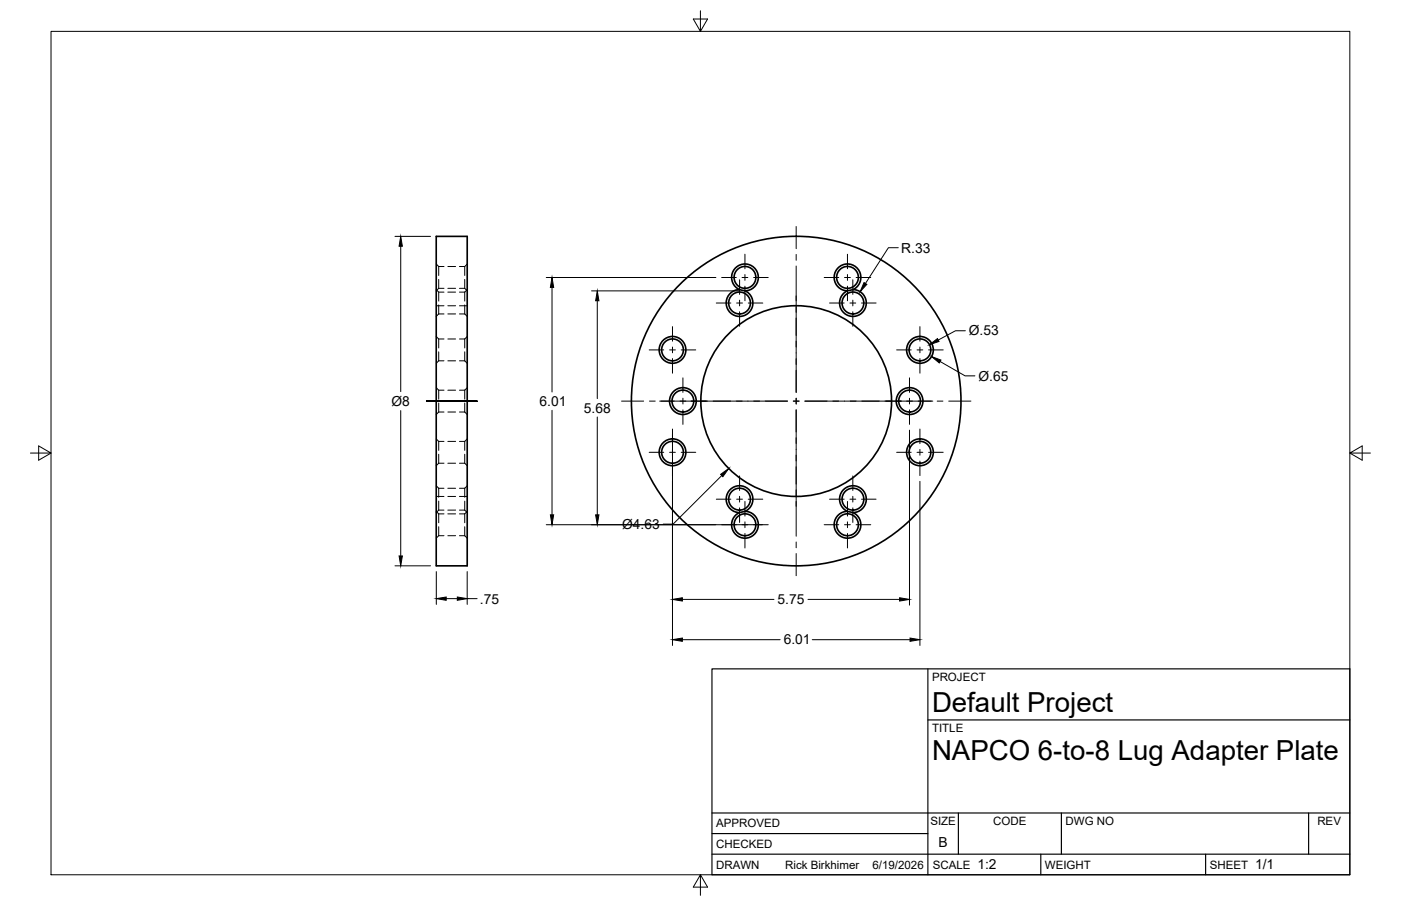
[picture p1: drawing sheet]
<svg xmlns="http://www.w3.org/2000/svg" width="432mm" height="279mm" viewBox="0 0 432 279" stroke-linecap="round" stroke-linejoin="round" font-family="sans-serif">
<!-- layer: Visible -->
<g fill="none" stroke="#000" stroke-width=".51">
<path d="M134.5 72.9h9.5v101.6h-9.5zM227.9 89.3a4.1 4.1 0 0 0-3.8 5.7 4.1 4.1 0 0 0 6.7 1.4 4.1 4.1 0 0 0-1.2-6.7M227.9 89.3l1.7 .4M227.9 89.3a4.1 4.1 0 0 1-1.2-6.7 4.1 4.1 0 0 1 6.7 1.4 4.1 4.1 0 0 1-3.8 5.7M258.4 82.5a4.1 4.1 0 0 1 6.2 .8 4.1 4.1 0 0 1-1.7 6 4.1 4.1 0 0 1 3.8 5.7 4.1 4.1 0 0 1-6.7 1.4 4.1 4.1 0 0 1 1.2-6.7 4.1 4.1 0 0 1-3.8-2.6 4.1 4.1 0 0 1 1-4.6zM262.9 89.3l-1.7 .4M229.6 157.7a4.1 4.1 0 0 1 3.8 5.7 4.1 4.1 0 0 1-6.7 1.4 4.1 4.1 0 0 1 1.2-6.7M261.2 157.7l.5 .1a4.2 4.2 0 0 0 5.3-4.1 4.2 4.2 0 0 0-5.5-3.8 4.2 4.2 0 0 0-2 6.3l1.7 1.5a4.1 4.1 0 0 0-3.8 5.7 4.1 4.1 0 0 0 6.7 1.4 4.1 4.1 0 0 0-1.2-6.7"/>
<circle cx="227.9" cy="93.5" r="3.4"/>
<circle cx="229.6" cy="85.6" r="3.4"/>
<circle cx="261.2" cy="85.6" r="3.4"/>
<circle cx="262.9" cy="93.5" r="3.4"/>
<circle cx="207.3" cy="107.9" r="3.4"/>
<circle cx="207.3" cy="107.9" r="4.1"/>
<circle cx="283.5" cy="107.9" r="3.4"/>
<circle cx="283.5" cy="107.9" r="4.1"/>
<circle cx="207.3" cy="139.5" r="3.4"/>
<circle cx="207.3" cy="139.5" r="4.1"/>
<circle cx="210.5" cy="123.7" r="3.4"/>
<circle cx="210.5" cy="123.7" r="4.1"/>
<circle cx="245.4" cy="123.7" r="50.8"/>
<circle cx="245.4" cy="123.7" r="29.4"/>
<circle cx="280.3" cy="123.7" r="3.4"/>
<circle cx="280.3" cy="123.7" r="4.1"/>
<circle cx="283.5" cy="139.5" r="3.4"/>
<circle cx="283.5" cy="139.5" r="4.1"/>
<circle cx="227.9" cy="153.9" r="4.1"/>
<circle cx="227.9" cy="153.9" r="3.4"/>
<circle cx="262.9" cy="153.9" r="3.4"/>
<circle cx="229.6" cy="161.8" r="3.4"/>
<circle cx="261.2" cy="161.8" r="3.4"/>
</g>
<!-- layer: Hidden -->
<g fill="none" stroke="#000" stroke-width=".31">
<path d="M134.5 81.4l.7 .8h1.6M134.5 94.3h2.3M135.2 82.2v2.8M135.2 86.2v2.7M135.2 88.9l-.7 .8v-.4l.7 .8h1.6M135.2 90.1v2.8M135.2 94v2.8M135.2 88.9h1.6M135.2 96.8l-.7 .8M135.2 96.8h1.6M138 82.2h2.4M138 88.9h2.4"/>
<path d="M138 90.1h2.4M138 96.8h2.4M138 94.3h2.4M141.6 82.2h1.6M141.6 88.9h1.6M141.6 90.1h1.6M141.6 96.8h1.6M141.6 94.3h2.4M143.2 86.2v2.7M143.2 82.2v2.8M143.2 88.9l.8 .8v-.4l-.8 .8M143.2 94v2.8"/>
<path d="M143.2 90.1v2.8M143.2 96.8l.8 .8M144 81.4l-.8 .8M134.5 103.8l.7 .7h1.6M134.5 119.6l.7 .7h1.6M135.2 104.5v2.8M135.2 108.5v2.8M135.2 111.3l-.7 .7M135.2 111.3h1.6M138 104.5h2.4M138 111.3h2.4M141.6 104.5h1.6"/>
<path d="M141.6 111.3h1.6M143.2 108.5v2.8M143.2 104.5v2.8M143.2 111.3l.8 .7M144 103.8l-.8 .7M144 119.6l-.8 .7M134.5 135.4l.7 .7h1.6M135.2 120.3v2.8M135.2 124.3v2.8M135.2 136.1v2.8M135.2 127.1l-.7 .7M135.2 127.1h1.6"/>
<path d="M138 120.3h2.4M138 127.1h2.4M138 136.1h2.4M141.6 120.3h1.6M141.6 127.1h1.6M141.6 136.1h1.6M143.2 124.3v2.8M143.2 120.3v2.8M143.2 136.1v2.8M143.2 127.1l.8 .7M144 135.4l-.8 .7M134.5 149.8l.7 .8"/>
<path d="M134.5 153.1h2.3M135.2 158.5v2.7M135.2 157.3l-.7 .8v-.4l.7 .8M135.2 150.6v2.8M135.2 154.5v2.8M135.2 140.1v2.8M135.2 158.5h1.6M135.2 150.6h1.6M135.2 157.3h1.6M135.2 142.9l-.7 .7M135.2 142.9h1.6M138 158.5h2.4"/>
<path d="M138 150.6h2.4M138 157.3h2.4M138 142.9h2.4M138 153.1h2.4M141.6 158.5h1.6M141.6 150.6h1.6M141.6 157.3h1.6M141.6 142.9h1.6M141.6 153.1h2.4M143.2 158.5v2.7M143.2 157.3l.8 .8v-.4l-.8 .8M143.2 154.5v2.8"/>
<path d="M143.2 150.6v2.8M143.2 140.1v2.8M143.2 142.9l.8 .7M144 149.8l-.8 .8M135.2 162.4v2.8M135.2 165.2l-.7 .8M135.2 165.2h1.6M138 165.2h2.4M141.6 165.2h1.6M143.2 162.4v2.8M143.2 165.2l.8 .8"/>
</g>
<!-- layer: Border -->
<path d="M15.7 9.7h400.3v260.1h-400.3zM215.9 3.3v6.4l-2.2-3.8h4.4l-2.2 3.8M9.4 139.7h6.3l-3.8-2.2v4.4l3.8-2.2M416 139.7l3.8 2.2v-4.4l-3.8 2.2h6.4M215.9 269.8l2.2 3.8h-4.4l2.2-3.8v6.3" fill="none" stroke="#000" stroke-width=".31"/>
<!-- layer: Titleblock -->
<path d="M219.4 206.3h196.6v63.5h-196.6zM286 206.3v63.5M286 222h130M219.4 257.1h66.6M219.4 250.7h196.6M295.4 250.7v12.7M327.1 250.7v12.7M403.3 250.7v12.7M219.4 263.4h196.6M320.8 263.4v6.4M371.6 263.4v6.4" fill="none" stroke="#000" stroke-width=".36"/>
<!-- layer: Smart Centers -->
<g fill="none" stroke="#000" stroke-width=".31">
<path d="M229.6 78.4v4.5M245.4 69.9v6.8M245.4 78.5v1.8M261.2 78.4v4.5M220.8 93.5h4.5M222.4 85.6h4.5M227 93.5h1.8M227.9 86.3v4.5M227.9 92.6v1.7M227.9 96.1v4.5M228.7 85.6h1.8M229.6 84.7v1.8"/>
<path d="M229.6 88.2v4.6M230.6 93.5h4.5M232.3 85.6h4.5M245.4 82v39M254 85.6h4.5M255.7 93.5h4.5M260.3 85.6h1.8M261.2 84.7v1.8M261.2 88.2v4.6M262 93.5h1.8M262.8 86.3v4.5M262.8 92.6v1.7"/>
<path d="M262.8 96.1v4.5M263.9 85.6h4.5M265.5 93.5h4.5M200.1 107.9h4.5M206.4 107.9h1.8M207.3 100.7v4.5M207.3 107v1.8M207.3 110.6v4.5M210 107.9h4.4M210.5 116.5v4.5M276.4 107.9h4.4M280.3 116.5v4.5"/>
<path d="M282.6 107.9h1.8M283.5 100.7v4.5M283.5 107v1.8M283.5 110.6v4.5M286.2 107.9h4.5M131.4 123.7h15.6zM191.6 123.7h6.8M200.1 139.5h4.5M200.2 123.7h1.8M203.3 123.7h39.4M206.4 139.5h1.8M207.3 132.3v4.5"/>
<path d="M207.3 138.6v1.8M210 139.5h4.4M210.5 122.8v1.8M210.5 126.4v4.5M244.5 123.7h1.8M245.4 122.8v1.8M245.4 126.4v39M248.1 123.7h39.4M276.4 139.5h4.4M280.3 122.8v1.8M280.3 126.4v4.5M282.6 139.5h1.8"/>
<path d="M283.5 132.3v4.5M283.5 138.6v1.8M286.2 139.5h4.5M288.8 123.7h1.8M292.4 123.7h6.8M207.3 142.2v4.5M220.8 153.9h4.5M227 153.9h1.8M227.9 146.8v4.5M227.9 153.1v1.7M227.9 156.6v4.5M229.6 154.6v4.6"/>
<path d="M230.6 153.9h4.5M255.7 153.9h4.5M261.2 154.6v4.6M262 153.9h1.8M262.8 146.8v4.5M262.8 153.1v1.7M262.8 156.6v4.5M265.5 153.9h4.5M283.5 142.2v4.5M222.4 161.8h4.5M228.7 161.8h1.8M229.6 160.9v1.8"/>
<path d="M229.6 164.5v4.5M232.3 161.8h4.5M245.4 167.1v1.8M245.4 170.7v6.8M254 161.8h4.5M260.3 161.8h1.8M261.2 160.9v1.8M261.2 164.5v4.5M263.9 161.8h4.5"/>
</g>
<!-- layer: FD_Dimensions -->
<g fill="none" stroke="#000" stroke-width=".31">
<path d="M121.7 72.9h11M123.5 75.9v44.9M276.9 76.4h-3.1l-7.1 11M168.4 85.6h52.2M170.1 88.6v32.3M182.3 89.7h45.6M184.1 92.8v30.1M289.8 111.5l7.6 4.4h3.1M297.5 102h-3l-5.3 2.9M123.5 126.6v44.9M170.1 126.5v32.3M184.1 128.6v30.2"/>
<path d="M207.3 134.1v65M280.3 132.7v53.9M222.5 146.6l-15 15h-3.1M283.5 148.4v50.7M121.7 174.5h11M134.5 176.3v10.1M144 176.3v10.1M168.4 161.8h66.6M137.5 184.6h3.4M144 184.6h3M210.3 197.3h30.2M210.3 184.8h28.2"/>
<path d="M249 184.8h28.3M250.3 197.3h30.2"/>
</g>
<g fill="#000" stroke="#000" stroke-width=".31">
<path d="M123.5 72.9l.5 3h-1zM170.1 85.6l.5 3h-1zM184.1 89.7l.5 3.1h-1zM266.3 87.1l.9 .6-2.1 2.3zM286.5 106.3l2.4-1.9 .5 .9zM287.1 110l2.9 1-.5 .9zM169.6 158.8h1l-.5 3zM183.6 158.8h1l-.5 3zM222.1 146.3l2.5-1.8-1.8 2.5zM123 171.5h1l-.5 3zM134.5 184.6l3-.5v1zM140.9 184.1l3.1 .5-3.1 .5z"/>
<path d="M207.3 197.3l3-.5v1zM207.3 184.8l3-.5v1.1zM277.3 184.3l3 .5-3 .6zM280.5 196.8l3 .5-3 .5z"/>
</g>
<g font-size="8.5">
<text x="287.3" y="219.5">Default Project</text>
<text x="287.3" y="234.5">NAPCO 6-to-8 Lug Adapter Plate</text>
</g>
<g font-size="4.3">
<text x="277.8" y="77.9">R.33</text>
<text x="298.6" y="103.5">Ø.53</text>
<text x="301.6" y="117.4">Ø.65</text>
<text x="120.7" y="125.2">Ø8</text>
<text x="166.3" y="125.2">6.01</text>
<text x="180" y="127.3">5.68</text>
<text x="191.7" y="163.1">Ø4.63</text>
<text x="147.9" y="186.1">.75</text>
<text x="239.6" y="186.4">5.75</text>
<text x="241.6" y="198.8">6.01</text>
<text x="289.3" y="261.2">B</text>
<text x="301.2" y="268.1">1:2</text>
<text x="386.8" y="268.1">1/1</text>
</g>
<g font-size="3.5">
<text x="287.3" y="210.1">PROJECT</text>
<text x="287.3" y="225.8">TITLE</text>
<text x="220.7" y="255.2">APPROVED</text>
<text x="286.7" y="254.5">SIZE</text>
<text x="306.1" y="254.5">CODE</text>
<text x="328.4" y="254.5">DWG NO</text>
<text x="406" y="254.5">REV</text>
<text x="220.7" y="261.5">CHECKED</text>
<text x="220.7" y="267.9">DRAWN</text>
<text x="242" y="267.9">Rick Birkhimer</text>
<text x="268.9" y="267.9">6/19/2026</text>
<text x="287.5" y="267.9">SCALE</text>
<text x="322.1" y="267.9">WEIGHT</text>
<text x="372.9" y="267.9">SHEET</text>
</g>
</svg>
